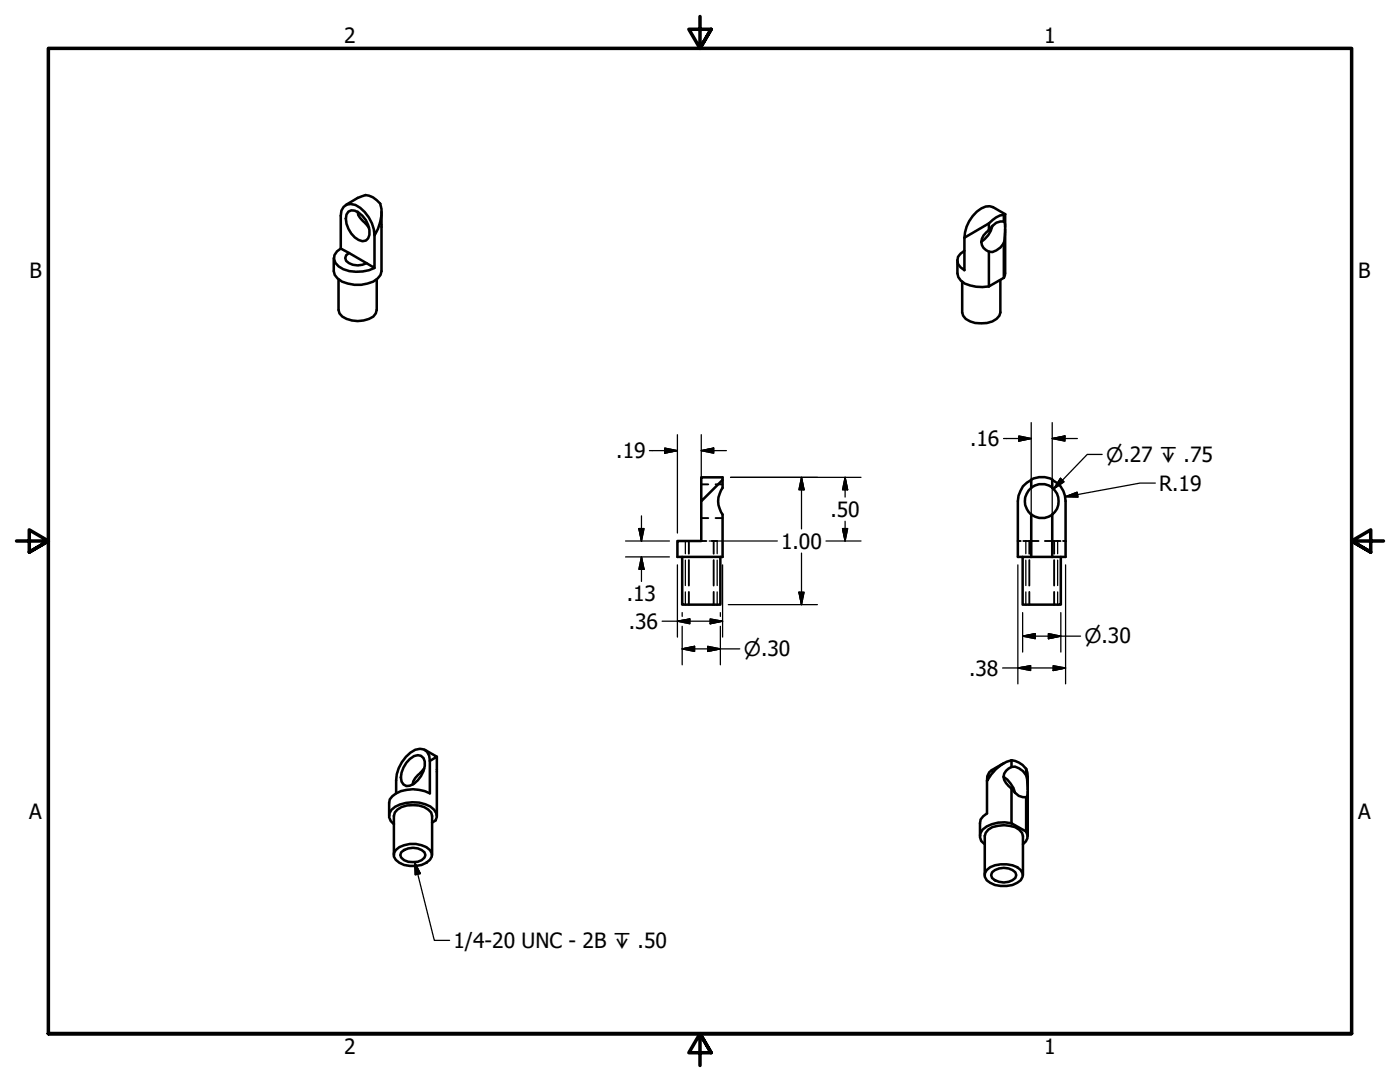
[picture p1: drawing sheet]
<svg xmlns="http://www.w3.org/2000/svg" width="279mm" height="216mm" viewBox="0 0 279 216" stroke-linecap="round" stroke-linejoin="round" font-family="sans-serif">
<!-- layer: Visible (ANSI) -->
<g fill="none" stroke="#000" stroke-width=".51">
<path d="M67.6 55.8v6a2.73 2.73 0 0 0 2.6 2.1 5.8 5.8 0 0 0 4.3-.7l.5-.7 .2-.7v-6M68 49.6a1.99 1.99 0 0 0-1.3 1.6 1.99 1.99 0 0 0 .9 1.9 7.4 7.4 0 0 0 7.1 .4M69 40.9l2.4-1.4 .8-.3a2.67 2.67 0 0 1 3 .7l.7 .7a7.5 7.5 0 0 1-1.2 6.4 7.3 7.3 0 0 0-3.8-6.1 2.03 2.03 0 0 0-2.1 .2 2.03 2.03 0 0 0-.8 2v6.5l6.7 3.9v-6.5M69.5 42.2a2.17 2.17 0 0 1 2.8 .9 4.4 4.4 0 0 1 1.2 4.5l-.5 .4a2.75 2.75 0 0 1-2.9-1.4 4.5 4.5 0 0 1-.9-3.8zM69.7 50.5l-.6 .4-.2 .6 .2 .6a3.4 3.4 0 0 0 4.1 .4M71.4 42.2a3.6 3.6 0 0 0 1.6 2.4l.7 .9M76.1 42.3v11.8a3.2 3.2 0 0 1-2.8 2.5 6.8 6.8 0 0 1-5.9-1l-.6-.7-.2-.8v-2.6M191.1 51.9v2.6a2.9 2.9 0 0 0 2.5 2.5l1.2 .2h2.6M192.5 47.4v6.5a2.04 2.04 0 0 1-1.4-1.9 2.04 2.04 0 0 1 1.4-2M197.4 45.9a2.83 2.83 0 0 0-1.4 3l.3 .6 1.1 .7M197.4 44.6v1.3M197.4 50.2v7"/>
<path d="M197.4 44.6l-4.9 2.8M198.1 45.1a5.1 5.1 0 0 1-2.3 3.2M199.6 55.9v6.5a2.91 2.91 0 0 1-2.6 2.1 5.4 5.4 0 0 1-4.3-.9l-.5-.6-.2-.6v-6.2M200.3 48.5a3.1 3.1 0 0 1-2.9 1.7M200.3 42.9a4.8 4.8 0 0 0-2.9 1.7M200.3 44.2a2.96 2.96 0 0 0-2.9 1.7M200.3 44.2a1.42 1.42 0 0 1 .3 1.3l-.3 3M200.3 55.4l-2.9 1.8M200.3 42.9v1.3M200.3 48.5v6.9M200.6 45.7v8.8l-.3 .9M200.6 42.7l-2.4-1.4a2.95 2.95 0 0 0-3.3 .9 7.5 7.5 0 0 0-2.4 5.2"/>
<path d="M200.6 42.7l-.3 .2M200.6 42.7v2.6M144.2 95.8l-4.2 4.2v-4.8h4.2v2.1a4.4 4.4 0 0 0 0 5.4v8.4h-9v-3.2h4.8v-7.9M205.8 95.7a4.8 4.8 0 0 1 4.2 0M205.8 97.3a3.4 3.4 0 0 1 4.2 0M136.1 111.1v9.5h7.7v-9.5M204.1 111.1v9.5h7.6v-9.5M205.8 111.1v-8.4a3.4 3.4 0 0 1 0-5.4v-1.5a4.5 4.5 0 0 0-2.7 4.2v11.1h9.6v-11.1a4.7 4.7 0 0 0-2.7-4.2v1.5a3.4 3.4 0 0 1 0 5.4v8.4M205.8 102.6a3.4 3.4 0 0 0 4.2 .1M81.8 151.4l.8-.5a1.41 1.41 0 0 1 2.2 1.1 5 5 0 0 1-3 4.8h-.7a1.94 1.94 0 0 1-1-2.6l1-2zM84.6 153.4l-.7 .8a3.6 3.6 0 0 0-1.5 2.3M84.8 149.6l2.4 1.4-1.4 .8"/>
<path d="M85.8 151.8a2.05 2.05 0 0 0-.8-2 2.05 2.05 0 0 0-2.1-.2 7.3 7.3 0 0 0-3.8 6.1v2.6M85.8 151.8v6.5a7 7 0 0 0-7.5 .6l-.5 .6-.1 .7v2.6M87.2 151v11.8M197 155.8v6.5l-.8 .6-.5 .6-.1 3.3M200.3 155a5.6 5.6 0 0 1 2.3 3.2M201.9 157.4a2.94 2.94 0 0 0 2.9 1.7M201.9 151.7a4.2 4.2 0 0 1 2.9 1.7M201.9 153a3 3 0 0 1 2.9 1.7M201.9 153a2.09 2.09 0 0 0-1.6 1.7 2.09 2.09 0 0 0 1 2.1l.6 .6M201.9 151.7a7.8 7.8 0 0 0-4.9 4.1v-.9l.4-.8 .5-.4 2.4-1.4M201.9 151.7v1.3M201.9 157.4v6.9"/>
<path d="M204.8 154.7l.2 .7 .1 2.4a1.15 1.15 0 0 1-.3 1.3M204.8 153.4l.3 1.6v2.5M204.8 153.4v1.3M204.8 159.1v6.8M205.1 158v8.8M78.6 170.6v-7.8a2.73 2.73 0 0 1 2.6-2.1 5.1 5.1 0 0 1 4.8 1.4l.2 .7v7.8M79 169.6a5.3 5.3 0 0 1 6.8 0l.4 .6a2.3 2.3 0 0 1-2.1 2.4 5.6 5.6 0 0 1-5.1-1l-.4-.7v-.7zM80.1 170.1a3.5 3.5 0 0 1 4.6 0l.2 .5a2.18 2.18 0 0 1-2.5 1.4 2.21 2.21 0 0 1-2.5-1.4zM86.2 164.1a1.5 1.5 0 0 0 .4-2.6 6.8 6.8 0 0 0-8.5 .1 1.86 1.86 0 0 0 .5 2.9M196.5 174.6v-7.8a2.6 2.6 0 0 1 2.6-2 5.8 5.8 0 0 1 4.3 .7l.6 .7 .2 .6v7.8M196.9 173.6a5.5 5.5 0 0 1 6.8 0 1.56 1.56 0 0 1-.7 2.5 5.6 5.6 0 0 1-6.1-.5l-.4-.7v-.6zM198 174.1a3.5 3.5 0 0 1 4.6 0l.2 .5-.2 .6a3.5 3.5 0 0 1-4.6 0l-.2-.6z"/>
<path d="M201.9 164.3a6.5 6.5 0 0 0-5.8 1.2 1.86 1.86 0 0 0 .4 3M201.9 164.3l2.9 1.6M204.8 165.9a1.79 1.79 0 0 1-.6 2.6"/>
</g>
<!-- layer: Hidden (ANSI) -->
<g fill="none" stroke="#000" stroke-width=".38">
<path d="M140 96.6h1.4M142.8 96.6h1.4M137.5 107.9v2.6M137.5 111.8v5M137.5 118.1v2.5M140 103.4h1.4M140 107.9h1M142 107.9h1.1M142.4 107.9v2.6M142.4 111.8v5M142.4 118.1v2.5M142.8 103.4h1.4"/>
<path d="M203.1 107.9h.6M204.2 107.9h3.1M205.4 107.9v2.6M205.4 111.8v5M205.4 118.1v2.5M208.5 107.9h3.1M210.4 107.9v2.6M210.4 111.8v5M210.4 118.1v2.5M212.2 107.9h.5"/>
</g>
<!-- layer: Hidden Narrow (ANSI) -->
<path d="M136.8 107.9v2.6M136.8 111.8v5M136.8 118.1v2.5M143.1 107.9v2.6M143.1 111.8v5M143.1 118.1v2.5M204.7 107.9v2.6M204.7 111.8v5M204.7 118.1v2.5M211.1 107.9v2.6M211.1 111.8v5M211.1 118.1v2.5" fill="none" stroke="#000" stroke-width=".25"/>
<!-- layer: Border (ANSI) -->
<path d="M139.7 3.3v6.4l-2.2-3.9h4.4l-2.2 3.9 2.2-3.9M3.3 107.9h6.4l-3.9-2.2v4.5l3.9-2.3-3.9 2.3M276.1 107.9h-6.4l3.9-2.2v4.5l-3.9-2.3 3.9 2.3M9.7 206.2v-196.5h260v196.5h-260h260M141.9 210.1l-2.2-3.9 2.2 3.9h-4.4l2.2-3.9v6.4" fill="none" stroke="#000" stroke-width=".7"/>
<!-- layer: Dimension (ANSI) -->
<g fill="none" stroke="#000" stroke-width=".25">
<path d="M129.6 89.9h5.6M132.7 89.4l2.5 .5-2.5 .5zM135.2 86.7v19.7M140 89.9l2.4-.5v1zM140 89.9h5M140 86.7v19.7M145.8 95.2h26M160 95.2l.5 2.5h-1.1zM160 95.2v10.3M168.7 95.2l.5 2.5h-1.1zM168.7 95.2v4M200.3 87.5h5.5"/>
<path d="M203.3 87l2.5 .5-2.5 .5zM205.8 84.3v25.2M210 87.5l2.5-.5v1zM210 87.5h5M210 84.3v12.2M210 97.2v12.3M212.6 99.1l2.3-.9 .2 1zM230.6 96.4h-3.1l-14.9 2.7M124.8 107.9h8.8M124.8 111.1h8.8M127.5 105.5h1l-.5 2.4zM128 111.1l.5 2.5h-1z"/>
<path d="M128 102.9v5M128 111.1v4.9M135.2 112.7v14.4M141.5 107.9h13.6M144.2 112.7v14.4M159.4 118.2h1.1l-.5 2.4zM160 110.4v10.2M164.8 107.9h7M168.1 105.5h1.1l-.5 2.4zM168.7 104v3.9M203.1 112.7v23.8M212.7 112.7v23.8"/>
<path d="M132.1 124h12.1M135.2 124l2.5-.5v1zM136.1 129.5l2.5-.5v1zM136.1 129.5h11.5M136.1 122.2v.8M136.1 125v7.7M141.2 129l2.6 .5-2.6 .5zM141.7 123.5l2.5 .5-2.5 .5zM143.8 122.2v.8M143.8 125v7.7M145.4 120.6h17.7M200.1 133.3h12.6"/>
<path d="M203.1 133.3l2.6-.5v1zM204.1 126.9l2.5-.5v1zM204.1 126.9h11.5M204.1 122.2v7.9M209.2 126.4l2.5 .5-2.5 .5zM210.2 132.8l2.5 .5-2.5 .5zM211.7 122.2v7.9"/>
</g>
<g fill="#000" stroke="#000" stroke-width=".25">
<path d="M132.7 90.4l2.5-.5zM132.7 89.4l2.5 .5-2.5 .5zM140 89.9l2.4-.5zM140 89.9l2.4-.5v1zM160 95.2l.5 2.5zM160 95.2l.5 2.5h-1.1zM168.7 95.2l.5 2.5zM168.7 95.2l.5 2.5h-1.1zM203.3 88l2.5-.5zM203.3 87l2.5 .5-2.5 .5zM210 87.5l2.5-.5zM210 87.5l2.5-.5v1z"/>
<path d="M212.6 99.1l2.3-.9zM212.6 99.1l2.3-.9 .2 1zM127.5 105.5l.5 2.4zM127.5 105.5h1l-.5 2.4zM128 111.1l.5 2.5zM128 111.1l.5 2.5h-1zM159.4 118.2l.6 2.4zM159.4 118.2h1.1l-.5 2.4zM168.1 105.5l.6 2.4zM168.1 105.5h1.1l-.5 2.4zM135.2 124l2.5-.5zM135.2 124l2.5-.5v1z"/>
<path d="M136.1 129.5l2.5-.5zM136.1 129.5l2.5-.5v1zM141.2 130l2.6-.5zM141.2 129l2.6 .5-2.6 .5zM141.7 124.5l2.5-.5zM141.7 123.5l2.5 .5-2.5 .5zM203.1 133.3l2.6-.5zM203.1 133.3l2.6-.5v1zM204.1 126.9l2.5-.5zM204.1 126.9l2.5-.5v1zM209.2 127.4l2.5-.5zM209.2 126.4l2.5 .5-2.5 .5z"/>
<path d="M210.2 133.8l2.5-.5zM210.2 132.8l2.5 .5-2.5 .5z"/>
</g>
<!-- layer: Symbol (ANSI) -->
<path d="M211.6 95.4l.7 .7-2.1 1.5zM220 90.7h-3l-6.8 6.9M82.7 172l1.2 2.3-1 .3zM82.7 172l4 15.6h3" fill="none" stroke="#000" stroke-width=".25"/>
<path d="M211.6 95.4l-1.4 2.2zM211.6 95.4l.7 .7-2.1 1.5zM82.7 172l1.2 2.3zM82.7 172l1.2 2.3-1 .3z" fill="#000" stroke="#000" stroke-width=".25"/>
<g font-size="4.2">
<text x="68.7" y="8.6">2</text>
<text x="208.4" y="8.6">1</text>
<text x="5.9" y="55.5">B</text>
<text x="271.1" y="55.5">B</text>
<text x="193.6" y="89">.16</text>
<text x="123" y="91.4">.19</text>
<text x="231.3" y="97.9">R.19</text>
<text x="165.7" y="103.1">.50</text>
<text x="155.9" y="109.5">1.00</text>
<text x="125.1" y="120">.13</text>
<text x="125.5" y="125.5">.36</text>
<text x="193.4" y="134.8">.38</text>
<text x="5.8" y="163.4">A</text>
<text x="271" y="163.4">A</text>
<text x="90.5" y="189.2">1/4-20 UNC - 2B ↧ .50</text>
<text x="68.7" y="210.3">2</text>
<text x="208.4" y="210.3">1</text>
</g>
<g font-size="4">
<text x="220.8" y="92.2">⌀.27 ↧ .75</text>
<text x="148.5" y="130.9">⌀.30</text>
<text x="216.4" y="128.4">⌀.30</text>
</g>
</svg>
